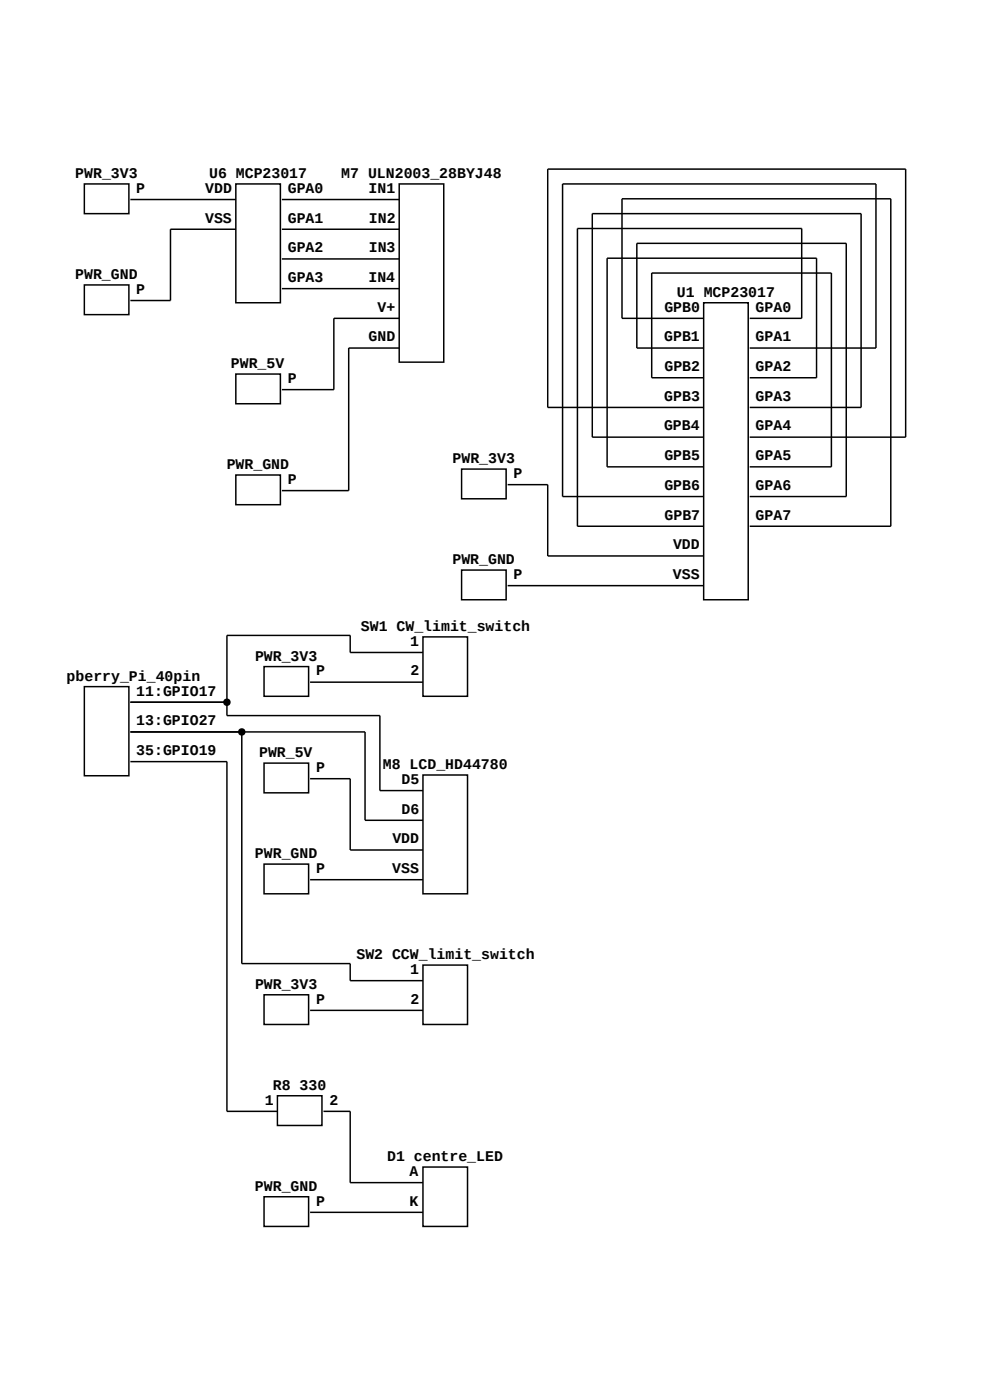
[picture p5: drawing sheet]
<svg xmlns="http://www.w3.org/2000/svg" width="210mm" height="297mm" viewBox="0 0 210 297" stroke-linecap="round" stroke-linejoin="round" font-family="sans-serif">
<g fill="none" stroke="#000" stroke-width=".32">
<path d="M17.9 39h9.4v6.3h-9.4zM50 39h9.5v25.2h-9.5zM84.7 39h9.4v37.8h-9.4zM27.7 42.3h22.3M50 48.6h-13.8v15.2h-8.5M59.8 42.3h24.9M59.8 48.6h24.9M59.8 54.9h24.9M17.9 60.4h9.4v6.3h-9.4zM50 79.3h9.5v6.3h-9.5zM59.8 61.2h24.9M84.7 67.5h-13.9v15.2h-11"/>
<path d="M84.7 73.8h-10.7v30.3h-14.2M149.3 64.2h9.4v63h-9.4zM149.3 67.5h-17.4v-25.3h57.1v69.4h-30M149.3 73.8h-14.2v-22.2h44.4v53.7h-20.5M159 67.5h11.1v-19h-47.6v63.1h26.8M159 73.8h26.8v-34.8h-66.5v66.3h30M97.9 99.5h9.5v6.3h-9.5zM149.3 80.1h-11.1v-22.2h38.2v41.1h-17.4M149.3 86.4h-33.1v-50.5h75.9v56.8h-33.1M159 80.1h14.2v-25.3h-44.4v44.2h20.5M159 86.4h23.7v-41.1h-57.1v47.4h23.7M50 100.8h9.5v6.3h-9.5z"/>
<path d="M107.7 102.8h8.5v15.1h33.1M89.7 135.1h9.5v12.6h-9.5zM89.7 138.4h-15.4v-3.6h-26.2v17h32.5v15.9h9.1M97.9 120.9h9.5v6.3h-9.5zM107.7 124.2h41.6M17.9 145.7h9.4v18.9h-9.4zM27.7 149h20.4M27.7 155.3h49.7v18.7h12.3M51.3 155.3v49.1h23v3.6h15.4M56 141.4h9.5v6.3h-9.5zM65.8 144.7h23.9M27.7 161.6h20.4v74.2h10.7"/>
<path d="M56 161.9h9.5v6.3h-9.5zM65.8 165.2h8.5v15.1h15.4M89.7 164.4h9.5v25.2h-9.5zM56 183.3h9.5v6.3h-9.5zM65.8 186.6h23.9M56 211h9.5v6.3h-9.5zM65.8 214.3h23.9M89.7 204.7h9.5v12.6h-9.5zM58.8 232.5h9.5v6.3h-9.5zM68.6 235.8h5.7v15.1h15.4M56 253.9h9.5v6.3h-9.5zM65.8 257.2h23.9"/>
<path d="M89.7 247.6h9.5v12.6h-9.5z"/>
</g>
<g fill="#000" stroke="#000" stroke-width=".32">
<circle cx="48.1" cy="149" r=".63"/>
<circle cx="51.3" cy="155.3" r=".63"/>
</g>
<g font-size="3.2">
<text x="16" y="37.8">PWR_3V3</text>
<text x="28.9" y="40.9">P</text>
<text x="43.5" y="40.9">VDD</text>
<text x="44.4" y="37.8">U6 MCP23017</text>
<text x="61.1" y="40.9">GPA0</text>
<text x="72.4" y="37.8">M7 ULN2003_28BYJ48</text>
<text x="78.2" y="40.9">IN1</text>
<text x="43.5" y="47.2">VSS</text>
<text x="61.1" y="47.2">GPA1</text>
<text x="78.2" y="47.2">IN2</text>
<text x="61.1" y="53.5">GPA2</text>
<text x="78.2" y="53.5">IN3</text>
<text x="16" y="59.2">PWR_GND</text>
<text x="61.1" y="59.8">GPA3</text>
<text x="78.2" y="59.8">IN4</text>
<text x="28.9" y="62.3">P</text>
<text x="143.6" y="63">U1 MCP23017</text>
<text x="80.1" y="66.1">V+</text>
<text x="140.9" y="66.1">GPB0</text>
<text x="160.3" y="66.1">GPA0</text>
<text x="78.2" y="72.4">GND</text>
<text x="140.9" y="72.4">GPB1</text>
<text x="160.3" y="72.4">GPA1</text>
<text x="49" y="78.1">PWR_5V</text>
<text x="61.1" y="81.2">P</text>
<text x="140.9" y="78.7">GPB2</text>
<text x="160.3" y="78.7">GPA2</text>
<text x="140.9" y="85">GPB3</text>
<text x="160.3" y="85">GPA3</text>
<text x="140.8" y="91.3">GPB4</text>
<text x="160.3" y="91.3">GPA4</text>
<text x="48.1" y="99.5">PWR_GND</text>
<text x="96" y="98.3">PWR_3V3</text>
<text x="108.9" y="101.4">P</text>
<text x="140.9" y="97.6">GPB5</text>
<text x="160.3" y="97.6">GPA5</text>
<text x="61.1" y="102.7">P</text>
<text x="140.9" y="103.9">GPB6</text>
<text x="160.3" y="103.9">GPA6</text>
<text x="141" y="110.2">GPB7</text>
<text x="160.3" y="110.2">GPA7</text>
<text x="96" y="119.7">PWR_GND</text>
<text x="142.8" y="116.5">VDD</text>
<text x="108.9" y="122.8">P</text>
<text x="142.7" y="122.8">VSS</text>
<text x="76.6" y="133.9">SW1 CW_limit_switch</text>
<text x="87" y="137">1</text>
<text x="54.1" y="140.2">PWR_3V3</text>
<text x="67" y="143.3">P</text>
<text x="87.1" y="143.3">2</text>
<text x="14.1" y="144.4">pberry_Pi_40pin</text>
<text x="28.9" y="147.6">11:GPIO17</text>
<text x="28.9" y="153.9">13:GPIO27</text>
<text x="28.9" y="160.2">35:GPIO19</text>
<text x="55" y="160.6">PWR_5V</text>
<text x="67" y="163.8">P</text>
<text x="81.2" y="163.1">M8 LCD_HD44780</text>
<text x="85.2" y="166.3">D5</text>
<text x="85.2" y="172.6">D6</text>
<text x="83.2" y="178.9">VDD</text>
<text x="54.1" y="182.1">PWR_GND</text>
<text x="67" y="185.2">P</text>
<text x="83.2" y="185.2">VSS</text>
<text x="75.6" y="203.5">SW2 CCW_limit_switch</text>
<text x="54.1" y="209.8">PWR_3V3</text>
<text x="87" y="206.6">1</text>
<text x="67" y="212.9">P</text>
<text x="87.1" y="212.9">2</text>
<text x="57.9" y="231.2">R8 330</text>
<text x="56.1" y="234.3">1</text>
<text x="69.9" y="234.3">2</text>
<text x="82.1" y="246.3">D1 centre_LED</text>
<text x="86.9" y="249.5">A</text>
<text x="54.1" y="252.6">PWR_GND</text>
<text x="67" y="255.8">P</text>
<text x="86.9" y="255.8">K</text>
</g>
</svg>
